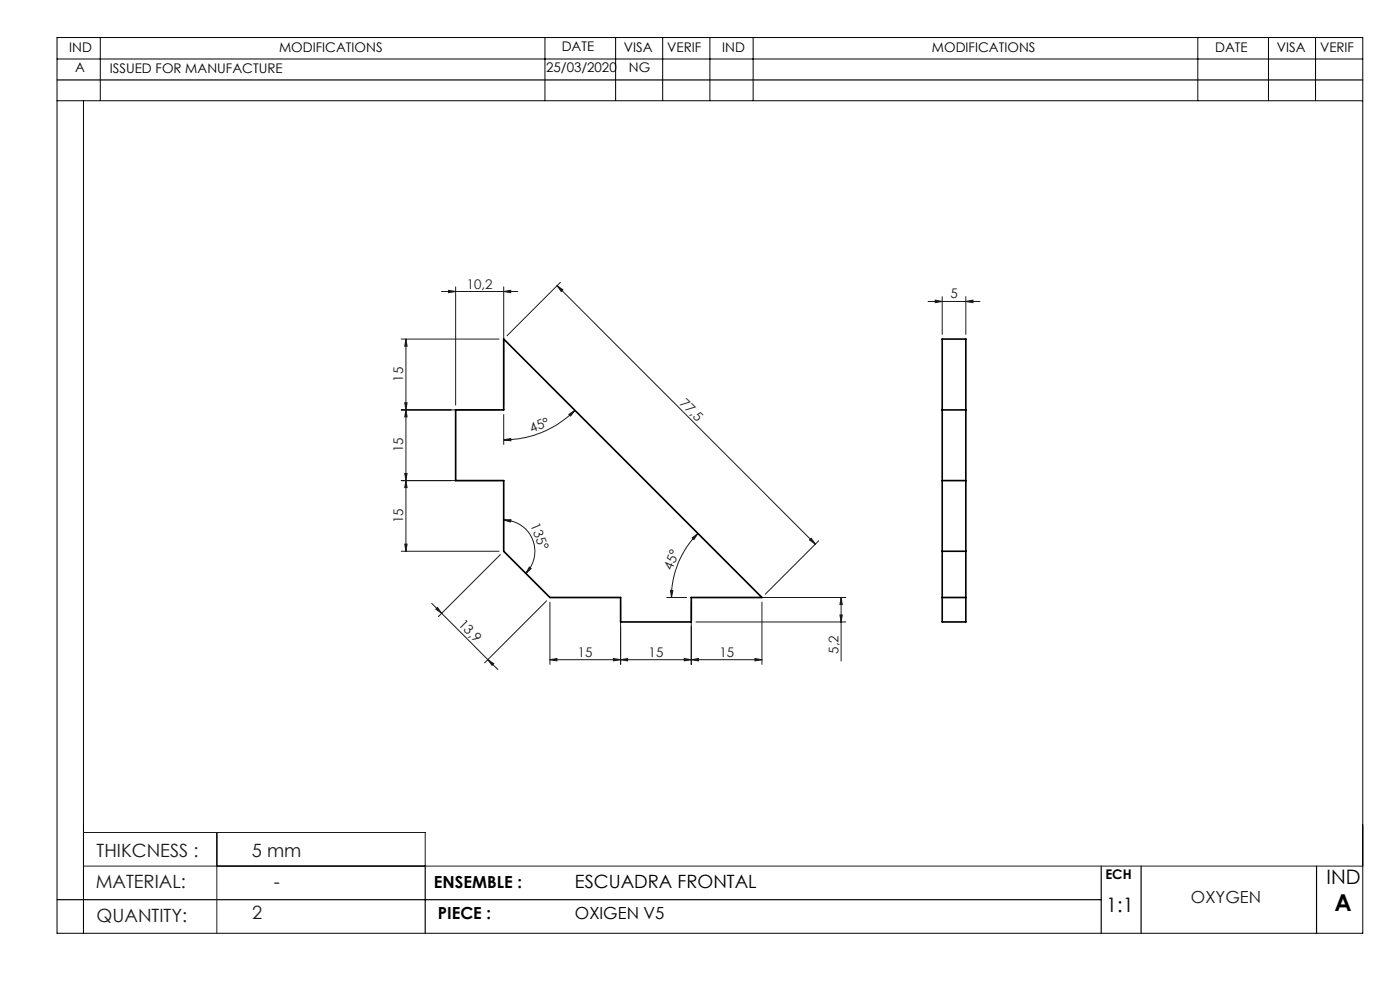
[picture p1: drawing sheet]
<svg xmlns="http://www.w3.org/2000/svg" width="297mm" height="210mm" viewBox="0 0 297 210" stroke-linecap="round" stroke-linejoin="round" font-family="sans-serif">
<g fill="none" stroke="#191924" stroke-width=".21">
<path d="M118.9 59.9l-11.3 11.3M85.1 71.9h20.8M86.1 71.9l.3 1.5h-.5zM86.1 71.9v45M93.7 61.8h16.2M95.1 61.6l1.6 .2-1.6 .3zM96.7 60.8v25.1M106.9 61.8l1.4-.2v.5zM106.9 60.8v25.1M118.2 60.6l1.2 .9-.3 .3zM118.2 60.6l54.8 54.8M196.9 64h11"/>
<path d="M198.4 63.7l1.5 .3-1.5 .2zM199.9 62.9v8M204.9 64l1.5-.3v.5zM204.9 62.9v8M85.1 87h20.8M85.9 85.4h.5l-.3 1.6zM86.1 87l.3 1.4h-.5zM106.9 93.3l1.4-.3 .1 .5zM106.9 87.9v6.4M120.7 87.9l1.3-.8-1 1.2zM122 87.1a21.4 21.4 0 0 1-15.1 6.2M85.1 101.9h20.8"/>
<path d="M85.1 116.9h20.8M85.9 100.4h.5l-.3 1.5zM85.9 115.4h.5l-.3 1.5zM86.1 101.9l.3 1.5h-.5zM106.2 117.6l-13.2 13.2M106.9 110.3l1.5-.1-.1 .5zM106.9 110.3a6.6 6.6 0 0 1 6.1 4.1 6.6 6.6 0 0 1-1.5 7.2M146.9 114.1l1.2-.9-.9 1.2zM148.1 113.2a19 19 0 0 0-5.6 13.5M172.1 114.2l.9 1.2-1.3-.9zM173.7 114.7l-11.4 11.3M91.6 128l2.1 2.1"/>
<path d="M92.5 129.2l.3-.3 .9 1.2zM93.7 130.1l9.8 9.8M103.5 139.9l2.1 2.1M103.5 139.9l1.2 .9-.3 .3zM112.3 120.3l.4 .3-1.2 1zM116 127.5l-13.2 13.1M116.7 139.9l1.4-.2v.5zM116.7 127.7v13.2M130.1 139.7l1.6 .2-1.6 .3zM131.7 139.9l1.4-.2v.5zM131.7 127.7v13.2M141.5 126.7h4.2"/>
<path d="M142.2 125.2l.5 .1-.2 1.4zM145.2 139.7l1.4 .2-1.4 .3zM146.6 139.9l1.6-.2v.5zM146.6 127.7v13.2M147.6 126.7h31.8M147.6 131.9h31.8M160.2 139.7l1.4 .2-1.4 .3zM161.6 139.9h-44.9M161.6 127.7v13.2M178.2 130.4h.5l-.3 1.5zM178.4 126.7l.3 1.5h-.5zM178.4 126.7v13.5"/>
<path d="M17.7 176.6h72.5v7.1M46 176.6v21.4M17.7 183.7h271.4"/>
</g>
<g fill="none" stroke="#000" stroke-width=".21">
<path d="M12.1 12.5h277M12.1 8h277v190h-277zM21.3 8v13.3M115.6 8v13.3M130.6 8v13.3M140.6 8v13.3M150.6 8v13.3M159.8 8v13.3M254.1 8v13.3M269.1 8v13.3M279.1 8v13.3M12.1 21.4h277"/>
<path d="M17.7 21.4v176.6"/>
</g>
<path d="M12.1 17h277M12.1 190.8h221.5M90.2 183.7v14.3M233.6 183.7v14.3M242.1 183.7v14.3M279.3 183.7v14.3" fill="none" stroke="#000" stroke-width=".25"/>
<g fill="#191924">
<path d="M112.3 120.3l.4 .3-1.2 1zM106.9 110.3l1.5-.1-.1 .5z"/>
<path d="M172.1 114.2l.9 1.2-1.3-.9zM118.2 60.6l1.2 .9-.3 .3z"/>
<path d="M204.9 64l1.5-.3v.5zM198.4 63.7l1.5 .3-1.5 .2z"/>
<path d="M131.7 139.9l1.4-.2v.5zM145.2 139.7l1.4 .2-1.4 .3zM146.6 139.9l1.6-.2v.5zM160.2 139.7l1.4 .2-1.4 .3z"/>
<path d="M106.9 61.8l1.4-.2v.5zM95.1 61.6l1.6 .2-1.6 .3z"/>
<path d="M106.9 93.3l1.4-.3 .1 .5zM120.7 87.9l1.3-.8-1 1.2z"/>
<path d="M146.9 114.1l1.2-.9-.9 1.2zM142.2 125.2l.5 .1-.2 1.4z"/>
<path d="M178.2 130.4h.5l-.3 1.5zM178.4 126.7l.3 1.5h-.5z"/>
<path d="M86.1 71.9l.3 1.5h-.5zM85.9 85.4h.5l-.3 1.6zM86.1 87l.3 1.4h-.5zM85.9 100.4h.5l-.3 1.5zM86.1 101.9l.3 1.5h-.5zM85.9 115.4h.5l-.3 1.5z"/>
<path d="M92.5 129.2l.3-.3 .9 1.2zM103.5 139.9l1.2 .9-.3 .3z"/>
<path d="M116.7 139.9l1.4-.2v.5zM130.1 139.7l1.6 .2-1.6 .3z"/>
</g>
<path d="M106.9 71.9l54.7 54.8h-15v5.2h-14.9v-5.2h-15l-9.8-9.8v-15h-10.2v-14.9h10.2zM199.9 71.9h5v60h-5zM199.9 87h5M199.9 101.9h5M199.9 116.9h5M199.9 126.7h5" fill="none" stroke="#000" stroke-width=".35"/>
<text font-size="4.9" x="283.1" y="193.3">A</text>
<g font-size="4.2">
<text x="281.4" y="187.6">IND</text>
<text x="234.7" y="193.4">1:1</text>
</g>
<g font-size="3.9" fill="#191924">
<text x="20.5" y="181.8">THIKCNESS :</text>
<text x="53.5" y="181.8">5 mm</text>
<text x="20.3" y="188.3">MATERIAL:</text>
<text x="58.1" y="188.4">-</text>
<text x="20.5" y="195.5">QUANTITY:</text>
<text x="53.5" y="195">2</text>
</g>
<text font-size="3.9" x="122" y="188.4">ESCUADRA FRONTAL</text>
<g font-size="3.5">
<text x="92.1" y="188.4">ENSEMBLE :</text>
<text x="92.9" y="195">PIECE :</text>
<text x="122" y="195">OXIGEN V5</text>
</g>
<text font-size="3.5" fill="#191924" x="252.7" y="191.5">OXYGEN</text>
<g font-size="2.8">
<text x="14.7" y="11">IND</text>
<text x="59.2" y="11">MODIFICATIONS</text>
<text x="119.2" y="10.9">DATE</text>
<text x="132.4" y="11">VISA</text>
<text x="141.5" y="11">VERIF</text>
<text x="153.2" y="11">IND</text>
<text x="197.7" y="11">MODIFICATIONS</text>
<text x="257.8" y="11">DATE</text>
<text x="270.8" y="11">VISA</text>
<text x="280" y="11.1">VERIF</text>
<text x="16" y="15.3">A</text>
<text x="23.3" y="15.5">ISSUED FOR MANUFACTURE</text>
<text x="115.9" y="15.3">25/03/2020</text>
<text x="133.4" y="15.3">NG</text>
<text x="234.5" y="186.5">ECH</text>
</g>
<g font-size="2.8" fill="#191924">
<text x="99" y="61.2">10,2</text>
<text x="201.6" y="63.3">5</text>
<text x="85.5" y="81" transform="rotate(-90 85.5 81)">15</text>
<text x="144.1" y="85.6" transform="rotate(45 144.1 85.6)">77,5</text>
<text x="85.5" y="96" transform="rotate(-90 85.5 96)">15</text>
<text x="112.9" y="91.9" transform="rotate(-23 112.9 91.9)">45°</text>
<text x="85.5" y="111" transform="rotate(-90 85.5 111)">15</text>
<text x="112.4" y="111.5" transform="rotate(67 112.4 111.5)">135°</text>
<text x="142.5" y="121.1" transform="rotate(-67 142.5 121.1)">45°</text>
<text x="97.1" y="132.6" transform="rotate(45 97.1 132.6)">13,9</text>
<text x="122.6" y="139.3">15</text>
<text x="137.6" y="139.3">15</text>
<text x="152.6" y="139.3">15</text>
<text x="177.9" y="138.6" transform="rotate(-90 177.9 138.6)">5,2</text>
</g>
</svg>
